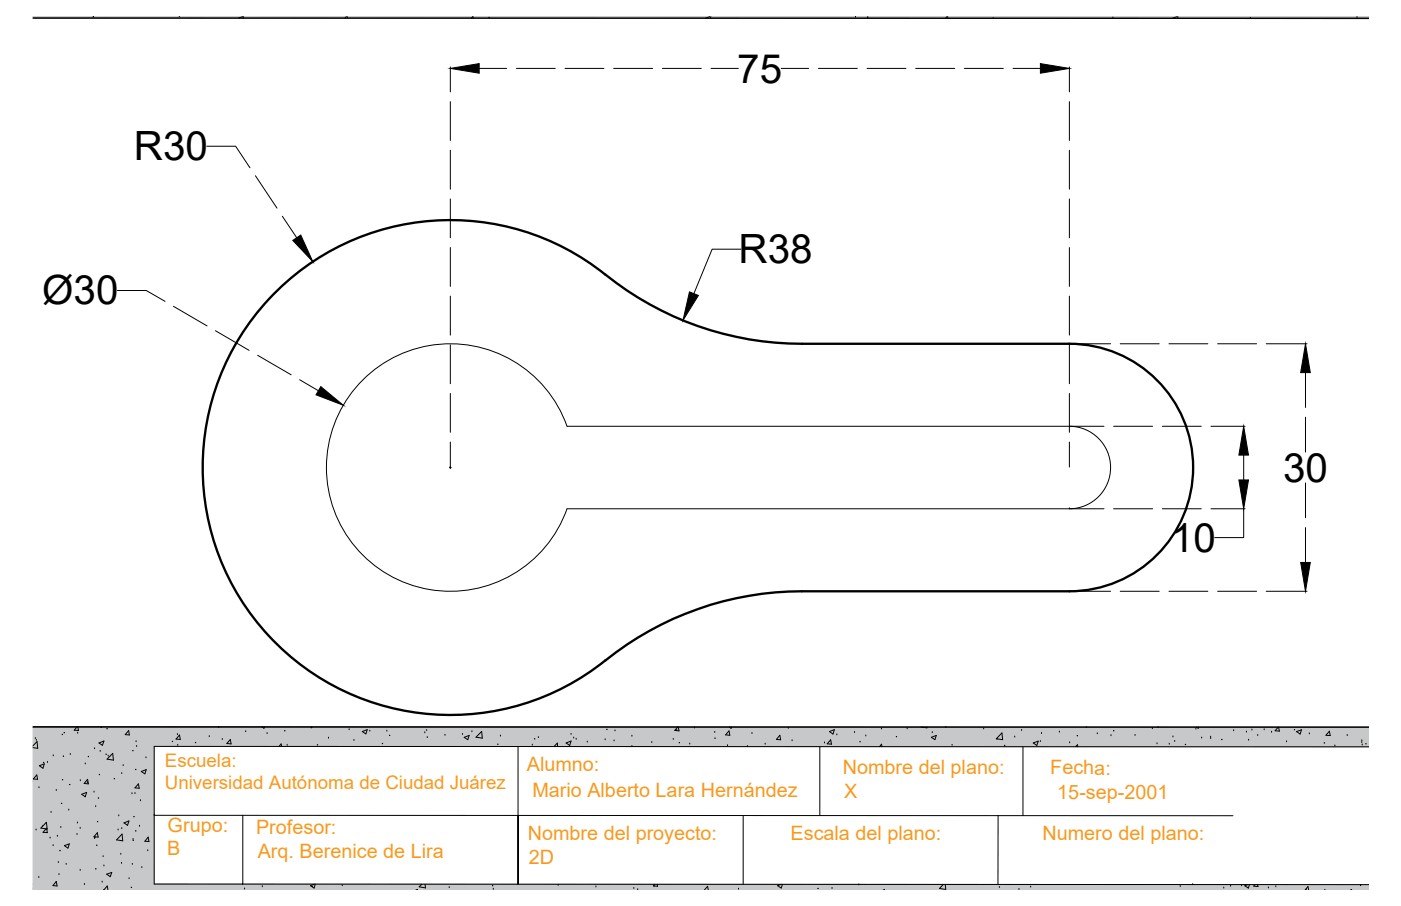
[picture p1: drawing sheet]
<svg xmlns="http://www.w3.org/2000/svg" width="432mm" height="279mm" viewBox="0 0 432 279" stroke-linecap="round" stroke-linejoin="round" font-family="sans-serif">
<!-- layer: Layer1 -->
<path d="M329.6 106a38.2 38.2 0 0 1 38.1 38.2 38.2 38.2 0 0 1-38.1 38.1M329.6 106h-82.4a96.6 96.6 0 0 1-60.6-21.3 76.3 76.3 0 0 0-103.7 7.5 76.3 76.3 0 0 0 0 104 76.3 76.3 0 0 0 103.7 7.5 97.2 97.2 0 0 1 60.6-21.4h82.4" fill="none" stroke="#000" stroke-width=".72"/>
<!-- layer: Layer2 -->
<path d="M329.6 131.5a12.7 12.7 0 0 1 12.7 12.7 12.7 12.7 0 0 1-12.7 12.7M329.6 131.5h-154.8a38.2 38.2 0 0 0-58.7-18 38.2 38.2 0 0 0 0 61.4 38.2 38.2 0 0 0 58.7-18h154.8" fill="none" stroke="#000" stroke-width=".31"/>
<!-- layer: 0 -->
<g fill="none" stroke="#000" stroke-width=".31">
<path d="M55.3 5.2h.1M74.8 5.1l-1.1 .5M75.1 5.1l-.1 .5M106.8 5.1l-.5 .5M107 5.1l.1 .5M145.7 5.1l-.5 .5M145.8 5.1v.5M218.8 5.1l-1.2 .5h.1M219.1 5.1l-.2 .5M263.7 5.3h.1M267.4 5.6h.1M291.9 5.1l-.5 .6"/>
<path d="M292.1 5.1l.1 .6M306 5.7l.1-.2v.2M343 5.6h.1M362.8 5.1l-1.2 .5 .2 .1M363.1 5.1l-.2 .6M421.9 5.6h-411.7l411.7 .1M329.6 156.9h.1M10.2 230l1.2-1.3 .2 2.1-1.4-.2M10.2 224.1l411.7 .2h-411.7M11.2 228.3h.1M11.3 239l.3 1.3-1.3-.1zM12.1 236.1l1.6-.5-.5 1.3z"/>
<path d="M14.6 235.1h.1M16.4 233.1h.1M21.7 232.7h.1M23.8 224.1l-.9 1.1 1.3 .1-.2-1.2M23.9 226.1h.1M26.3 235.6h.1M29.2 230.9h.1M30.5 229.1l1.5-.6-.4 1.3zM33.3 233.2h.1M34.7 232.3l.3 2.1-2-.3zM37.5 238.6h.1M38 236.1h.1"/>
<path d="M39.7 225.3l.2 1.4-1.3-.2zM41.9 228.7h.1M43.5 237.9l1.6-.6-.5 1.3zM45 233.7h.1M54.7 226.5h.1M55.3 226.7l.3 1.3-1.3-.1zM67.4 224.4h.1M71 228.1l.2 1.3-1.3-.1zM80.7 224.1l.7 .5 .1-.5M86 230.2l.6-.8 .2 .8M88.5 229.8h.1M95.9 224.5h.1"/>
<path d="M101.2 227.6h.1M107.6 225h.1M111.7 225.6l1.5-.6-.4 1.3zM114 225.5h.1M119.2 225.5h.1M130.9 226h.1M131.7 227.5h.1M137.1 226.8h.1M142.6 226.5h.1M143.1 227.4l1.5-.6-.4 1.3zM145.4 225.7h.1M148.4 225.6l.3 2-2-.3z"/>
<path d="M154.2 227h.1M159.7 230.2v42.5v-21.2l-112.2-.1M164.1 229.8h.1M165.9 227.5h.1M170.8 230.2l1-1 .1 1M174.5 229.1l1.5-.6-.4 1.4zM176.8 227.6h.1M177.6 228h.1M181 228.9h.1M186.5 228.1h.1M189.3 228.5h.1M189.6 225.4h.1"/>
<path d="M194.8 230.2h.1M194.8 227h.1M200.9 229h.1M207.5 228h.1M208.6 225.2h.1M208.9 224.2l-.9 1.1 1.3 .1-.3-1.2M212.6 229.5h.1M214 224.5h.1M220.3 225.9h.1M224.2 230h.1M224.7 225.4l.2 1.4-1.3-.2zM224.7 224.2l.6 .4 .2-.4"/>
<path d="M230.4 230.2h.1M235.8 229.5h.1M240.4 226.8l.2 1.3-1.3-.1zM244.1 228.4h.1M252.7 230.3v21.2M254.1 229.1h.1M255.6 225.6l1.6-.6-.5 1.4zM256 228.1l.3 1.4-1.3-.1zM257.9 226.6h.1M263.4 225.9h.1M266.9 227h.1M271.1 230.3l.6-.8 .2 .8"/>
<path d="M271.7 224.8h.1M279.6 224.8h.1M283.9 224.2l1.8 .3v-.3M287 227.4l1.6-.6-.5 1.3zM291.5 224.3h.1M293.4 229.8h.1M303.2 224.8h.1M307.3 228h.1M308.8 226l.2 2.1-1.9-.3zM312.7 227.3h.1M314.9 225.3h.1M315.3 230.3v21.2"/>
<path d="M318.5 229.1l1.5-.5-.4 1.3zM321 226.2h.1M326.5 225.8h.1M329.7 229.1h.1M331.5 230.3l.6-.6 .1 .6M334.8 224.4h.1M338.2 226.3h.1M342.4 226.9h.1M349.8 226.8h.1M355.2 224.7h.1M356.6 229.4h.1M356.9 224.3h.1"/>
<path d="M360.4 229.5h.1M361.5 227.3h.1M362.1 228.7h.1M368.6 224.8h.1M368.8 224.2l.5 .4 .1-.4M370.4 227.6h.1M373.1 227.3h.1M373.2 227.8h.1M380.2 225.4h.1M384.2 225.8h.1M384.8 228.3h.1M385.9 225.1h.1"/>
<path d="M389.6 225.1h.1M391.9 225.8h.1M393.9 224.3l-.9 1.1 1.3 .1-.2-1.2M396.5 228.8h.1M399.6 225.6l1.5-.5-.4 1.3zM403.5 226.3h.1M408.2 229.2h.1M409.7 225.5l.3 1.3h-1.3zM411.4 230.1h.1M415.2 226.8h.1M419.7 228.4h.1M419.7 229h.1"/>
<path d="M419.8 229.8h.1M421.9 230.3l-374.4-.1v42.4l374.4 .2M11.1 256h.1M12 242.9h.1M13.1 254.9h.1M14.3 253.6l.2 2.1-1.9-.3zM14.3 255.4l.3 1.4-1.3-.1zM15.4 258.5h.1M15.7 250.5h.1M17.3 243.8h.1M17.7 257.9h.1M21.2 249.8h.1"/>
<path d="M23.7 257.4h.1M23.9 253.8h.1M24.7 255.5h.1M24.8 240.8h.1M25.2 245l1.5-.6-.4 1.3zM27 240.3l.2 1.4-1.3-.1zM29 244.3h.1M29.1 258.6h.1M29.3 258.4h.1M29.5 248.8h.1M30 256.8l.3 1.4-1.4-.2zM36.4 256h.1"/>
<path d="M36.6 251.6h.1M37.5 255.5h.1M37.6 257.2l.2 2.1-1.9-.3zM38.2 253.8l1.5-.6-.4 1.3zM40.7 244.8h.1M41 258.9h.1M41.9 256.4h.1M42.7 241.7l.2 1.4-1.3-.1zM43 254.8h.1M43.3 246.9h.1M45.7 258.2l.2 1.3-1.3-.1zM47.5 251.4h.1"/>
<path d="M74.8 251.4v21.3M159.7 251.5l220.3 .1M229.1 251.5v21.2M307.6 251.5v21.3M12 270.6h.1M16.4 260.8h.1M17.3 271.8l.3 1.4-1.3-.1zM18 266h.1M19.8 260.8l1.6-.6-.5 1.3zM20.4 266.5h.1M24.7 268.4h.1M26 272.8h.1"/>
<path d="M31.5 272h.1M31.8 264.2h.1M32 274.5l1-1.3 .3 1.3M32 267.1h.1M32.9 269.6l1.5-.6-.4 1.4zM37.2 263.5h.1M37.5 266.2h.1M39.8 271h.1M43.7 267.6h.1M45.5 262.4h.1M74.7 272.7h.1M75.4 274.2h.1"/>
<path d="M80.8 273.4h.1M96.9 272.7l-1.2 .4 1.1 .8 .4-1.2M105.5 273.1h.1M128.2 274.5l.4-.2v.2M130 272.7l-.8 .8 1.9 .3-.1-1.1M138.5 273.7h.1M152 274.2h.1M172 273h.1M183.7 273.5h.1M195.4 274h.1M201.6 273.3h.1M201.7 272.7l-.3 .5 1.3 .1-.1-.6"/>
<path d="M217.1 274.5l1-1.2 .2 1.2M227.6 274.2h.1M240.7 272.7l-1 .4 1.1 .8 .4-1.2M256.4 274h.1M264.7 272.9h.1M272.2 274.5h.4M290.7 272.8l-1.2 1.2 2 .3-.2-1.5M314.1 274.3h.1M317.7 273.6h.1M367.6 272.8h.1M377.2 273.9h.1M379.3 273.3h.1"/>
<path d="M382.7 273.1h.1M384.6 272.8l-.9 .3 1.1 .8 .3-1.1M386.8 272.8l-.4 .5 1.3 .1-.1-.6M390.9 273.8h.1M393.2 273.5h.1M402.2 274.5l.9-1.1 .2 1.1M402.6 274.3h.1M416.2 274.5h.3"/>
</g>
<!-- layer: Layer3 -->
<g fill="none" stroke="#000" stroke-width=".31">
<path d="M138.8 20.6v7.7M138.8 31.3v12M147.7 21.1h8.5M159.2 21.1h11.9M174.1 21.1h12M189.1 21.1h12.1M204.2 21.1h11.9M219.1 21.1h8.5M240.8 21.1h8.4M252.3 21.1h11.9M267.2 21.1h12M282.2 21.1h12"/>
<path d="M297.2 21.1h12M312.2 21.1h8.5M329.6 20.6v7.7M329.6 31.3v12M63.7 45.1h8.9l4.4 6.6M78.7 54.2l6.7 10M138.8 46.3v12M329.6 46.3v12M87 66.7l4.5 6.6M138.8 61.4v11.9M138.8 76.3v12M228.4 76.8h-8.9l-5.6 13.8"/>
<path d="M329.6 61.4v11.9M329.6 76.3v12M36.2 89.6h8.9l5.8 3.3M53.5 94.5l10.3 6M138.8 91.3v12M329.6 91.3v12M66.4 102l10.4 6M79.4 109.6l10.3 6M92.4 117.1l5.7 3.4M138.8 106.4v11.9M329.6 106.4v11.9M329.7 106h12.6"/>
<path d="M345.3 106h12M360.3 106h12M375.3 106h12M390.3 106h12.5M402.4 114.9v10.8M138.8 121.3v12M138.8 136.3v8.1M329.6 121.3v12M329.6 136.3v7.7M329.7 131.5h10.6M343.2 131.5h12M358.3 131.5h11.9"/>
<path d="M373.2 131.5h10.5M402.4 128.7v10.7M138.6 144.2h.4M329.7 156.9h10.6M343.2 156.9h12M358.3 156.9h11.9M373.2 156.9h10.5M383.3 156.9v8.9h-8.9M383.3 140.3v7.7M402.4 148.9v10.8M402.4 162.7v10.8M329.7 182.3h12.6"/>
<path d="M345.3 182.3h12M360.3 182.3h12M375.3 182.3h12M390.3 182.3h12.5"/>
</g>
<path d="M138.8 21.1l8.9-1.5v3zM320.7 19.6l8.9 1.5-8.9 1.5zM90.2 74.1l2.5-1.6 3.7 8.2zM212.5 90l2.8 1.1-4.8 7.7zM98.9 119.2l6.9 5.8-8.4-3.2zM402.4 106l1.4 8.9h-2.9zM383.3 131.5l1.5 8.8h-3zM381.8 148h3l-1.5 8.9zM400.9 173.5h2.9l-1.4 8.8z" fill="#000" stroke="#000" stroke-width=".31"/>
<!-- layer: 0 -->
<g fill="#c7c8ca" stroke="#c7c8ca" stroke-width=".31">
<path d="M10.2 230.2l37.3 .1z"/>
<path d="M10.2 240.9l37.3 31.7h-37.3z"/>
<path d="M10.2 272.6l411.7 .2h-411.7z"/>
<path d="M10.2 272.8l411.7 .8h-411.7z"/>
<path d="M10.2 273.6l411.7 .4h-411.7z"/>
<path d="M10.2 274l192.8 .5h-192.8z"/>
<path d="M187.9 5.1h234v.5zM10.2 5.6h411.7l-234-.5zM10.2 5.1h177.7l-177.7 .5z"/>
<path d="M10.2 5.6l411.7 .1zM10.2 5.6l411.7 .1v-.1z"/>
<path d="M10.2 224.1l411.7 .2h-411.7zM10.2 224.1l411.7 .2z"/>
<path d="M10.2 230.2h411.7v-.2zM10.2 224.4l411.7 5.6-411.7 .2z"/>
<path d="M10.2 224.4l411.7 5.6v-5.7zM10.2 224.3h411.7l-411.7 .1z"/>
<path d="M47.5 230.2l374.4 .1zM47.5 230.2l374.4 .1z"/>
<path d="M10.2 230.2l37.3 .1zM10.2 230.2h37.3z"/>
<path d="M10.2 240.9l37.3 31.7v-42.3zM10.2 230.3h37.3l-37.3 10.6z"/>
<path d="M10.2 272.6h37.3zM10.2 272.6h37.3z"/>
<path d="M10.2 272.6l411.7 .2zM10.2 272.6h37.3z"/>
<path d="M10.2 272.8l411.7 .8v-.8zM10.2 272.8h411.7z"/>
<path d="M10.2 273.6l411.7 .4v-.4zM10.2 273.6h411.7z"/>
<path d="M203 274.5h218.9v-.5zM10.2 274h411.7l-218.9 .5zM10.2 274l192.8 .5z"/>
</g>
<g fill="#000" stroke="#000" stroke-width=".31">
<path d="M28.7 5.1h.2zM150.7 5.3v.2zM19.1 226.5h.2zM19.5 233.2h.1zM19.7 225.9h.2zM30.6 238.8v.1zM30.8 231.6h.2zM32.6 232.6h.2zM40.9 231.5h.1zM42 230.1h.2zM60.3 228.9v.2zM64.4 227h.2z"/>
<path d="M87.7 225.4h.2zM117.8 229.3h.2zM220.3 227.6h.2zM242.9 224.5h.2zM265 228.7h.2zM287.3 225.8h.1zM309.6 229.9h.1zM343.2 225.4h.2zM365.3 229.6h.1zM376.5 228.1h.2zM18.9 247.7h.2zM19.2 240.5h.2z"/>
<path d="M21.4 241.9h.2zM26.9 241.2h.1zM30.3 246.1h.1zM35.2 240v.2zM41.6 244.5v.2zM18.4 262.3h.2zM29.4 267.9h.2zM151.8 273.1h.1zM252 274h.2zM363.7 273.2h.1zM408.2 274.4h.2z"/>
<circle cx="267.4" cy="5.3" r=".07"/>
<circle cx="385.4" cy="5.5" r=".07"/>
<circle cx="418.2" cy="5.3" r=".07"/>
<circle cx="10.9" cy="227.6" r=".07"/>
<circle cx="13.4" cy="235.1" r=".07"/>
<circle cx="27.2" cy="233.3" r=".07"/>
<circle cx="31.2" cy="224.3" r=".07"/>
<circle cx="33" cy="224.7" r=".07"/>
<circle cx="41.8" cy="237.3" r=".07"/>
<circle cx="53.1" cy="228.6" r=".07"/>
<circle cx="54.8" cy="229.7" r=".07"/>
<circle cx="68.5" cy="227.9" r=".07"/>
<circle cx="75.7" cy="225.5" r=".07"/>
<circle cx="82.3" cy="226.1" r=".07"/>
<circle cx="96.1" cy="224.3" r=".07"/>
<circle cx="97.8" cy="229.7" r=".07"/>
<circle cx="109.1" cy="228.2" r=".07"/>
<circle cx="120.1" cy="226.8" r=".07"/>
<circle cx="131.5" cy="225.1" r=".07"/>
<circle cx="164.8" cy="227.8" r=".07"/>
<circle cx="176" cy="226.3" r=".07"/>
<circle cx="187" cy="224.9" r=".07"/>
<circle cx="209.4" cy="229" r=".07"/>
<circle cx="231.8" cy="226" r=".07"/>
<circle cx="276.3" cy="227.2" r=".07"/>
<circle cx="320.7" cy="228.5" r=".07"/>
<circle cx="332" cy="226.9" r=".07"/>
<circle cx="387.6" cy="226.7" r=".07"/>
<circle cx="399" cy="225" r=".07"/>
<circle cx="421" cy="229.4" r=".07"/>
<circle cx="18.7" cy="255" r=".07"/>
<circle cx="30.1" cy="253.4" r=".07"/>
<circle cx="41" cy="259.1" r=".07"/>
<circle cx="18.2" cy="269.5" r=".07"/>
<circle cx="29.8" cy="260.6" r=".07"/>
<circle cx="32" cy="274.5" r=".07"/>
<circle cx="40.5" cy="273.6" r=".07"/>
<circle cx="40.8" cy="266.4" r=".07"/>
<circle cx="196.5" cy="274.2" r=".07"/>
<circle cx="308" cy="273.5" r=".07"/>
<circle cx="419.3" cy="273" r=".07"/>
</g>
<g font-size="12.4">
<text x="227.2" y="25.5">75</text>
<text x="41.3" y="49.5">R30</text>
<text x="227.7" y="81.3">R38</text>
<text x="13" y="93.8">Ø30</text>
<text x="395.5" y="148.6">30</text>
<text x="360.9" y="170.2">10</text>
</g>
<g font-size="6.1" fill="#f8991e">
<text x="162.4" y="237.7">Alumno:</text>
<text x="259.7" y="238.6">Nombre del plano:</text>
<text x="323.7" y="238.8">Fecha:</text>
<text x="164.1" y="245.7">Mario Alberto Lara Hernández</text>
<text x="260.2" y="246">X</text>
<text x="325.9" y="246.3">15-sep-2001</text>
<text x="51.7" y="256.5">Grupo:</text>
<text x="78.9" y="257.3">Profesor:</text>
<text x="51.5" y="263.8">B</text>
<text x="162.7" y="259">Nombre del proyecto:</text>
<text x="243.7" y="259.1">Escala del plano:</text>
<text x="321.3" y="259.1">Numero del plano:</text>
<text x="79.4" y="264.6">Arq. Berenice de Lira</text>
<text x="163" y="266.5">2D</text>
</g>
<g font-size="5.8" fill="#f8991e">
<text x="50.8" y="236.4">Escuela:</text>
<text x="50.8" y="243.3">Universidad Autónoma de Ciudad Juárez</text>
</g>
</svg>
